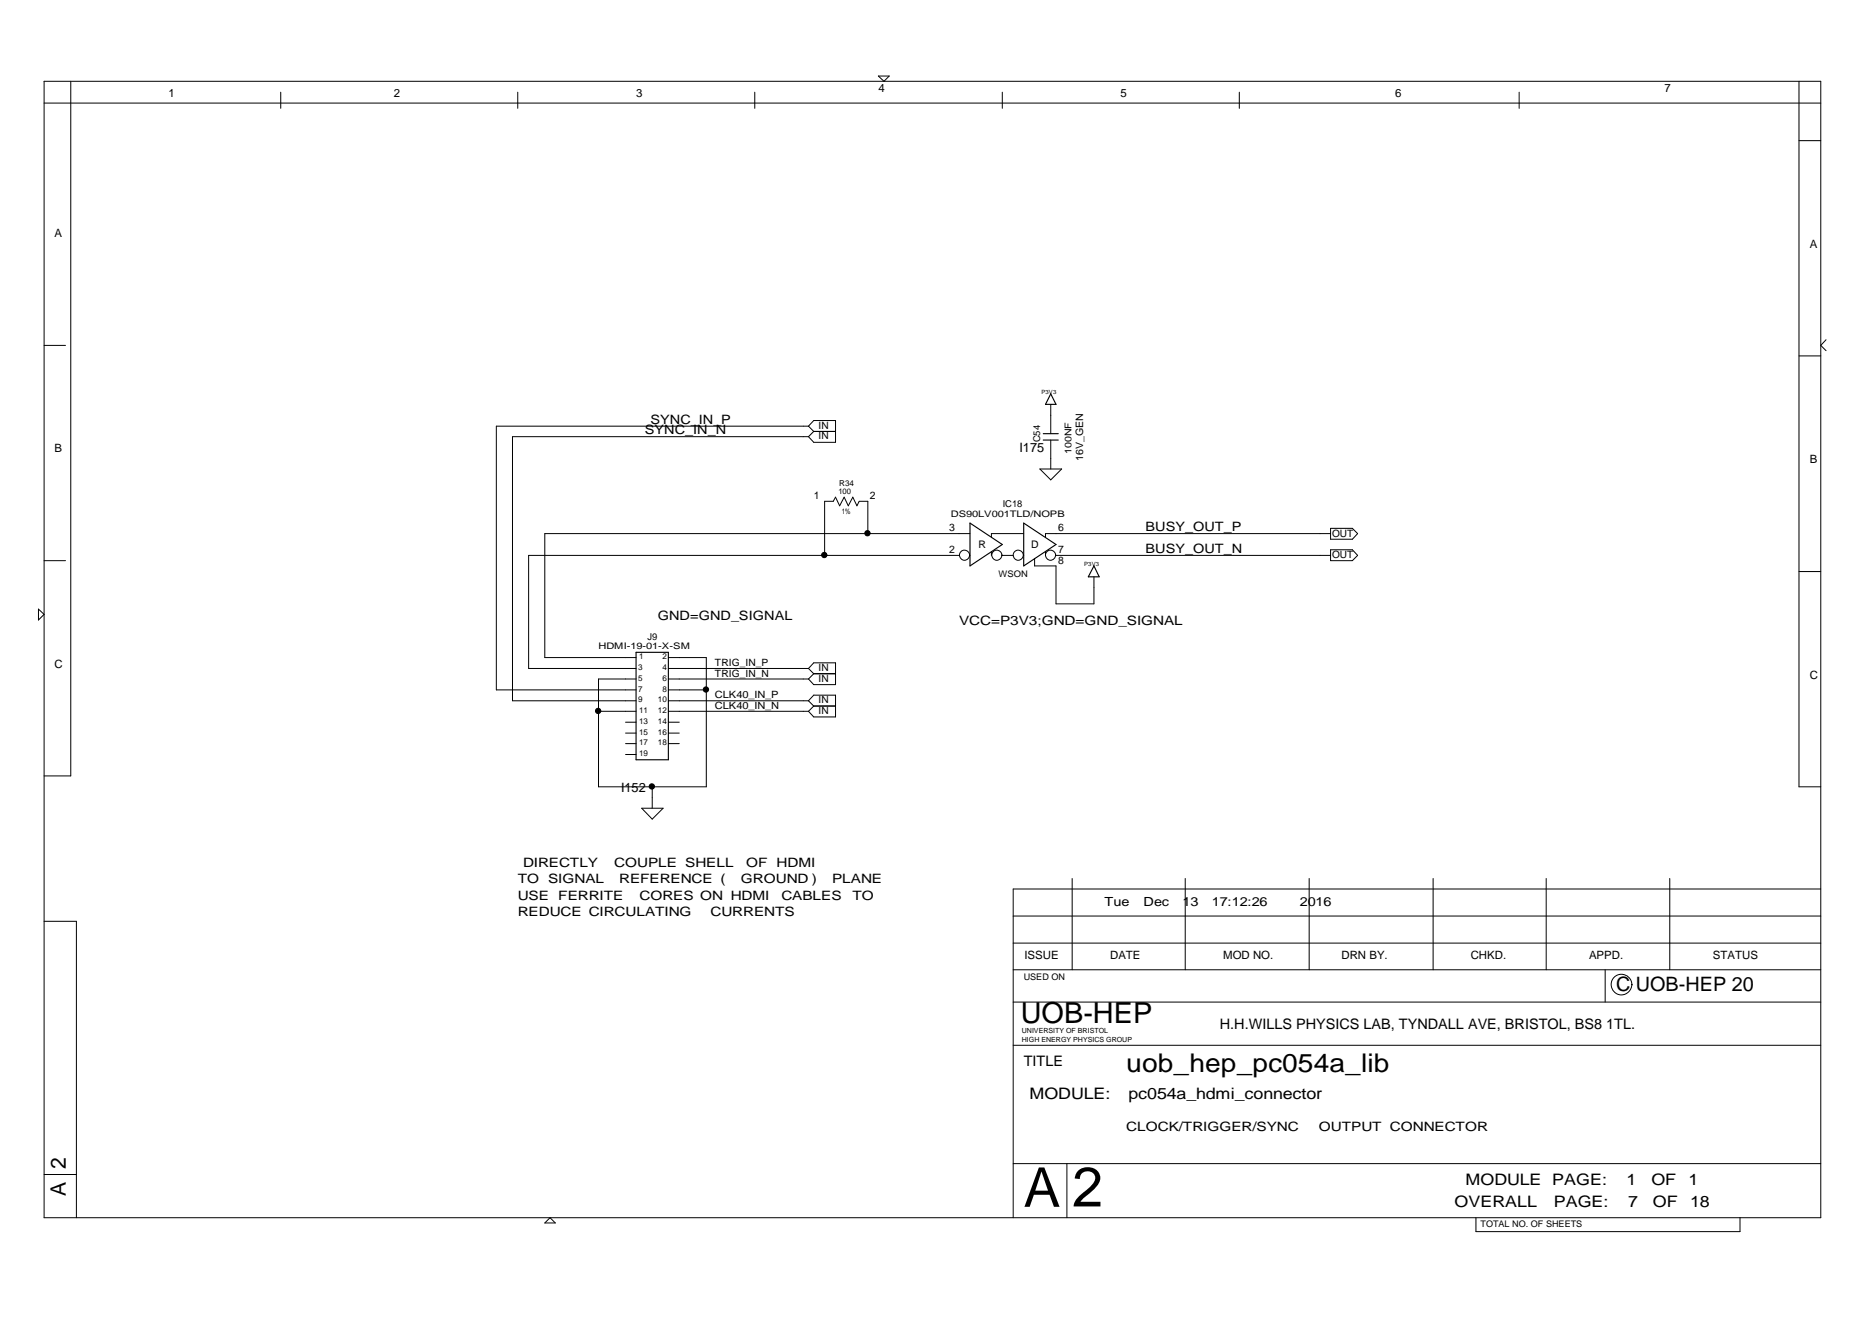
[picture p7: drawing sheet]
<svg xmlns="http://www.w3.org/2000/svg" width="420mm" height="297mm" viewBox="0 0 420 297" stroke-linecap="round" stroke-linejoin="round" font-family="sans-serif">
<path d="M235.2 99.2h3.3M235.2 97.7h3.3M236.8 88.8l1.2 2.3h-2.3zM218.6 117.9l7.3 4.8-7.3 4.8zM230.8 117.9l7.2 4.8-7.2 4.8zM246.6 127.5l1.2 2.5h-2.5zM143.4 147h7.3v24.2h-7.3z" fill="none" stroke="#000" stroke-width=".25"/>
<g fill="none" stroke="#000" stroke-width=".23">
<path d="M9.9 18.3h400.5v256.1h-400.5zM16 18.3v156.6h-6.1M198 17.1h2.4l-1.1 1.2zM405.5 18.3v159h4.9M9.9 23.2h400.5M63.3 20.8v3.6M116.7 20.8v3.6M170.1 20.8v3.6M225.9 20.8v3.6M279.3 20.8v3.6M342.4 20.8v3.6M405.5 31.7h4.9"/>
<path d="M9.9 77.8h4.9M411.6 76.6l-1.2 1.2 1.2 1.2M182.2 98.4h-66.7v59.5h27.9M182.2 96h-70.3v59.5h31.5M182.2 96l1.2-1.2h4.9v4.9h-4.9l-1.2-1.3M182.2 96l1.2 1.2M183.4 97.2h4.9M183.4 97.2l-1.2 1.2M236.8 91.1v6.6M236.8 99.2v6.5M405.5 80.2h4.9M234.4 105.7h4.9l-2.5 2.5z"/>
<path d="M299.9 119.1h4.9l1.2 1.2-1.2 1.2h-4.9zM8.7 137.3l1.2 1.2-1.2 1.2zM9.9 126.4h4.9M195.6 120.3v-7.3h-1.9l-.5 1-1-2-1 2-.9-2-1 2-1-2-.5 1h-1.9v12.2M216.2 125.2h-97v25.5h24.2M218.6 125.1a1.14 1.14 0 0 1-1.6 1.1 1.14 1.14 0 0 1-.4-1.9 1.14 1.14 0 0 1 1.9 .4l.1 .5M218.6 120.3h-95.8v27.9h20.6M223.5 124.4v.8M225.8 125.1a1.14 1.14 0 0 1-1.5 1.1 1.14 1.14 0 0 1-.4-1.9 1.14 1.14 0 0 1 1.9 .4l.1 .5h2.5M230.7 125.1a1.14 1.14 0 0 1-1.6 1.1 1.14 1.14 0 0 1-.4-1.9 1.14 1.14 0 0 1 1.9 .4l.2 .5M230.8 120.3h-7.3v.7M233.2 125.8v1.7h4.8v8.6h8.6v-6.1"/>
<path d="M235.7 124.4v.8M237.9 125.1a1.14 1.14 0 0 1-1.5 1.1 1.14 1.14 0 0 1-.4-1.9 1.14 1.14 0 0 1 1.9 .4l.1 .5h61.9M299.9 120.3h-64.2v.7M299.9 123.9h4.9l1.2 1.3-1.2 1.2h-4.9zM405.5 128.8h4.9M150.7 148.2h8.5v29.1h-24.3v-24.3h8.5M150.7 153h31.5M150.7 150.7h31.5M150.7 157.9h31.5M150.7 155.5h8.5M182.2 150.7l1.2-1.3h4.9v4.9h-4.9l-1.2-1.3M182.2 157.9l1.2-1.2h4.9v4.9h-4.9l-1.2-1.3"/>
<path d="M182.2 150.7l1.2 1.1M182.2 157.9l1.2 1.2M183.4 151.8h4.9M183.4 151.8l-1.2 1.2M183.4 159.1h4.9M183.4 159.1l-1.2 1.2M134.9 160.3h8.5M141 162.8h2.4M141 165.2h2.4M141 167.6h2.4M141 170h2.4M147 177.3v4.9"/>
<path d="M150.7 162.8h2.4M150.7 165.2h2.4M150.7 160.3h31.5M150.7 167.6h2.4M144.6 182.2h4.9l-2.5 2.4zM241.7 198v20.6M267.2 198v20.6M295.1 198v20.6M323 198v20.6M348.5 198v20.6M376.4 198v20.6M9.9 207.6h7.3v66.8"/>
<path d="M228.4 212.5h182M228.4 206.5h182M228.4 218.6h182M361.8 218.6v7.2M410.4 200.4h-182v74M228.4 235.6h182M228.4 225.8h182M367.8 221.9a2.33 2.33 0 0 1-3.3 2.1 2.33 2.33 0 0 1-.5-3.9 2.33 2.33 0 0 1 3.8 1.2l.1 .6M9.9 264.7h7.3M122.8 275.6l1.2-1.2 1.2 1.2zM228.4 262.2h182M240.5 262.2v12.2"/>
<path d="M332.7 274.4v3.2h59.5v-3.2"/>
<circle cx="185.8" cy="125.1" r=".6"/>
<circle cx="195.5" cy="120.2" r=".6"/>
<circle cx="159.1" cy="155.4" r=".6"/>
<circle cx="134.8" cy="160.2" r=".6"/>
<circle cx="146.9" cy="177.2" r=".6"/>
</g>
<g fill="#000">
<circle cx="185.8" cy="125.1" r=".6"/>
<circle cx="195.5" cy="120.2" r=".6"/>
<circle cx="159.1" cy="155.4" r=".6"/>
<circle cx="134.8" cy="160.2" r=".6"/>
<circle cx="146.9" cy="177.2" r=".6"/>
</g>
<text font-size="12.6" x="241.7" y="271.9">2</text>
<text font-size="12.4" x="230.8" y="272">A</text>
<text font-size="6.5" x="230.1" y="230.7">UOB-HEP</text>
<text font-size="5.8" x="253.9" y="241.7">uob_hep_pc054a_lib</text>
<g font-size="4.8">
<text x="14.9" y="263.5" transform="rotate(-90 14.9 263.5)">2</text>
<text x="14.9" y="269.5" transform="rotate(-90 14.9 269.5)">A</text>
</g>
<text font-size="4.5" x="364.3" y="223.4">C UOB-HEP 20</text>
<g font-size="3.6">
<text x="232" y="247.7">MODULE:</text>
<text x="254.4" y="247.7">pc054a_hdmi_connector</text>
<text x="330.3" y="267.2">MODULE PAGE:</text>
<text x="366.6" y="267.2">1</text>
<text x="372.2" y="267.2">OF</text>
<text x="380.6" y="267.2">1</text>
<text x="327.9" y="272">OVERALL</text>
<text x="350.2" y="272">PAGE:</text>
<text x="367" y="272">7</text>
<text x="372.6" y="272">OF</text>
<text x="380.9" y="272">18</text>
</g>
<g font-size="3.3">
<text x="274.9" y="231.9">H.H.WILLS PHYSICS LAB, TYNDALL AVE, BRISTOL, BS8 1TL.</text>
<text x="230.8" y="240.3">TITLE</text>
</g>
<g font-size="2.9">
<text x="146.6" y="95.5">SYNC_IN_P</text>
<text x="145.3" y="97.9">SYNC_IN_N</text>
<text x="229.8" y="102">I175</text>
<text x="258.2" y="119.8">BUSY_OUT_P</text>
<text x="258.2" y="124.6">BUSY_OUT_N</text>
<text x="148.3" y="139.6">GND=GND_SIGNAL</text>
<text x="216.2" y="140.8">VCC=P3V3;GND=GND_SIGNAL</text>
<text x="140" y="178.4">I152</text>
<text x="117.9" y="195.4">DIRECTLY</text>
<text x="138.5" y="195.4">COUPLE SHELL</text>
<text x="168.2" y="195.4">OF</text>
<text x="175" y="195.4">HDMI</text>
<text x="116.7" y="202.7">USE</text>
<text x="116.7" y="199.1">TO</text>
<text x="123.6" y="199.1">SIGNAL</text>
<text x="125.8" y="202.7">FERRITE</text>
<text x="139.6" y="199.1">REFERENCE (</text>
<text x="144.1" y="202.7">CORES ON HDMI</text>
<text x="167" y="199.1">GROUND )</text>
<text x="176.1" y="202.7">CABLES</text>
<text x="187.6" y="199.1">PLANE</text>
<text x="192.1" y="202.7">TO</text>
<text x="116.7" y="206.4">REDUCE CIRCULATING</text>
<text x="160.1" y="206.4">CURRENTS</text>
<text x="253.9" y="254.9">CLOCK/TRIGGER/SYNC</text>
<text x="297.3" y="254.9">OUTPUT CONNECTOR</text>
</g>
<g font-size="2.8">
<text x="249" y="204.1">Tue</text>
<text x="257.8" y="204.1">Dec</text>
<text x="266.6" y="204.1">13</text>
<text x="273.2" y="204.1">17:12:26</text>
<text x="293" y="204.1">2016</text>
</g>
<g font-size="2.6">
<text x="38" y="21.9">1</text>
<text x="88.8" y="21.9">2</text>
<text x="143.4" y="21.9">3</text>
<text x="198" y="20.7">4</text>
<text x="252.6" y="21.9">5</text>
<text x="314.5" y="21.9">6</text>
<text x="375.2" y="20.7">7</text>
<text x="12.3" y="53.5">A</text>
<text x="408" y="55.9">A</text>
<text x="12.3" y="102">B</text>
<text x="408" y="104.4">B</text>
<text x="12.3" y="150.6">C</text>
<text x="408" y="152.9">C</text>
<text x="230.9" y="216.1">ISSUE</text>
<text x="250.2" y="216.1">DATE</text>
<text x="275.7" y="216.1">MOD NO.</text>
<text x="302.4" y="216.1">DRN BY.</text>
<text x="331.5" y="216.1">CHKD.</text>
<text x="358.2" y="216.1">APPD.</text>
<text x="386.1" y="216.1">STATUS</text>
</g>
<g font-size="2.3">
<text x="184.5" y="99">IN</text>
<text x="184.5" y="96.6">IN</text>
<text x="244.1" y="104" transform="rotate(-90 244.1 104)">16V_GEN</text>
<text x="183.4" y="112.5">1</text>
<text x="196" y="112.5">2</text>
<text x="214" y="119.8">3</text>
<text x="238.5" y="119.8">6</text>
<text x="214" y="124.6">2</text>
<text x="220.6" y="123.6">R</text>
<text x="232.4" y="123.6">D</text>
<text x="238.5" y="124.6">7</text>
<text x="300.3" y="125.8">OUT</text>
<text x="300.3" y="120.9">OUT</text>
<text x="238.5" y="127">8</text>
<text x="161.2" y="152.5">TRIG_IN_N</text>
<text x="161.2" y="150.1">TRIG_IN_P</text>
<text x="184.5" y="153.6">IN</text>
<text x="184.5" y="151.2">IN</text>
<text x="161.2" y="159.8">CLK40_IN_N</text>
<text x="161.2" y="157.3">CLK40_IN_P</text>
<text x="184.5" y="160.9">IN</text>
<text x="184.5" y="158.5">IN</text>
</g>
<g font-size="2.1">
<text x="234.5" y="99.7" transform="rotate(-90 234.5 99.7)">C54</text>
<text x="241.5" y="102.4" transform="rotate(-90 241.5 102.4)">100NF</text>
<text x="226" y="114.2">IC18</text>
<text x="145.9" y="144.3">J9</text>
</g>
<g font-size="2">
<text x="214.3" y="116.6">DS90LV001TLD/NOPB</text>
<text x="225.1" y="130">WSON</text>
<text x="134.9" y="146.3">HDMI-19-01-X-SM</text>
<text x="230.8" y="220.9">USED ON</text>
<text x="333.7" y="276.5">TOTAL NO. OF SHEETS</text>
</g>
<g font-size="1.8">
<text x="189.2" y="109.4">R34</text>
<text x="144.1" y="148.6">1</text>
<text x="149.3" y="148.6">2</text>
<text x="143.9" y="155.9">7</text>
<text x="143.9" y="153.4">5</text>
<text x="143.9" y="151">3</text>
<text x="149.3" y="155.9">8</text>
<text x="149.3" y="153.4">6</text>
<text x="149.3" y="151">4</text>
<text x="143.9" y="158.3">9</text>
<text x="144.1" y="160.7">11</text>
<text x="148.3" y="160.7">12</text>
<text x="148.3" y="158.3">10</text>
<text x="144.1" y="165.6">15</text>
<text x="144.1" y="163.2">13</text>
<text x="148.3" y="165.6">16</text>
<text x="148.3" y="163.2">14</text>
<text x="144.1" y="170.5">19</text>
<text x="144.1" y="168">17</text>
<text x="148.3" y="168">18</text>
</g>
<g font-size="1.7">
<text x="189" y="111.3">100</text>
<text x="189.8" y="115.9">1%</text>
</g>
<g font-size="1.6">
<text x="230.3" y="232.7">UNIVERSITY OF BRISTOL</text>
<text x="230.3" y="234.8">HIGH ENERGY PHYSICS GROUP</text>
</g>
<g font-size="1.3">
<text x="234.7" y="88.8">P3V3</text>
<text x="244.4" y="127.5">P3V3</text>
</g>
</svg>
